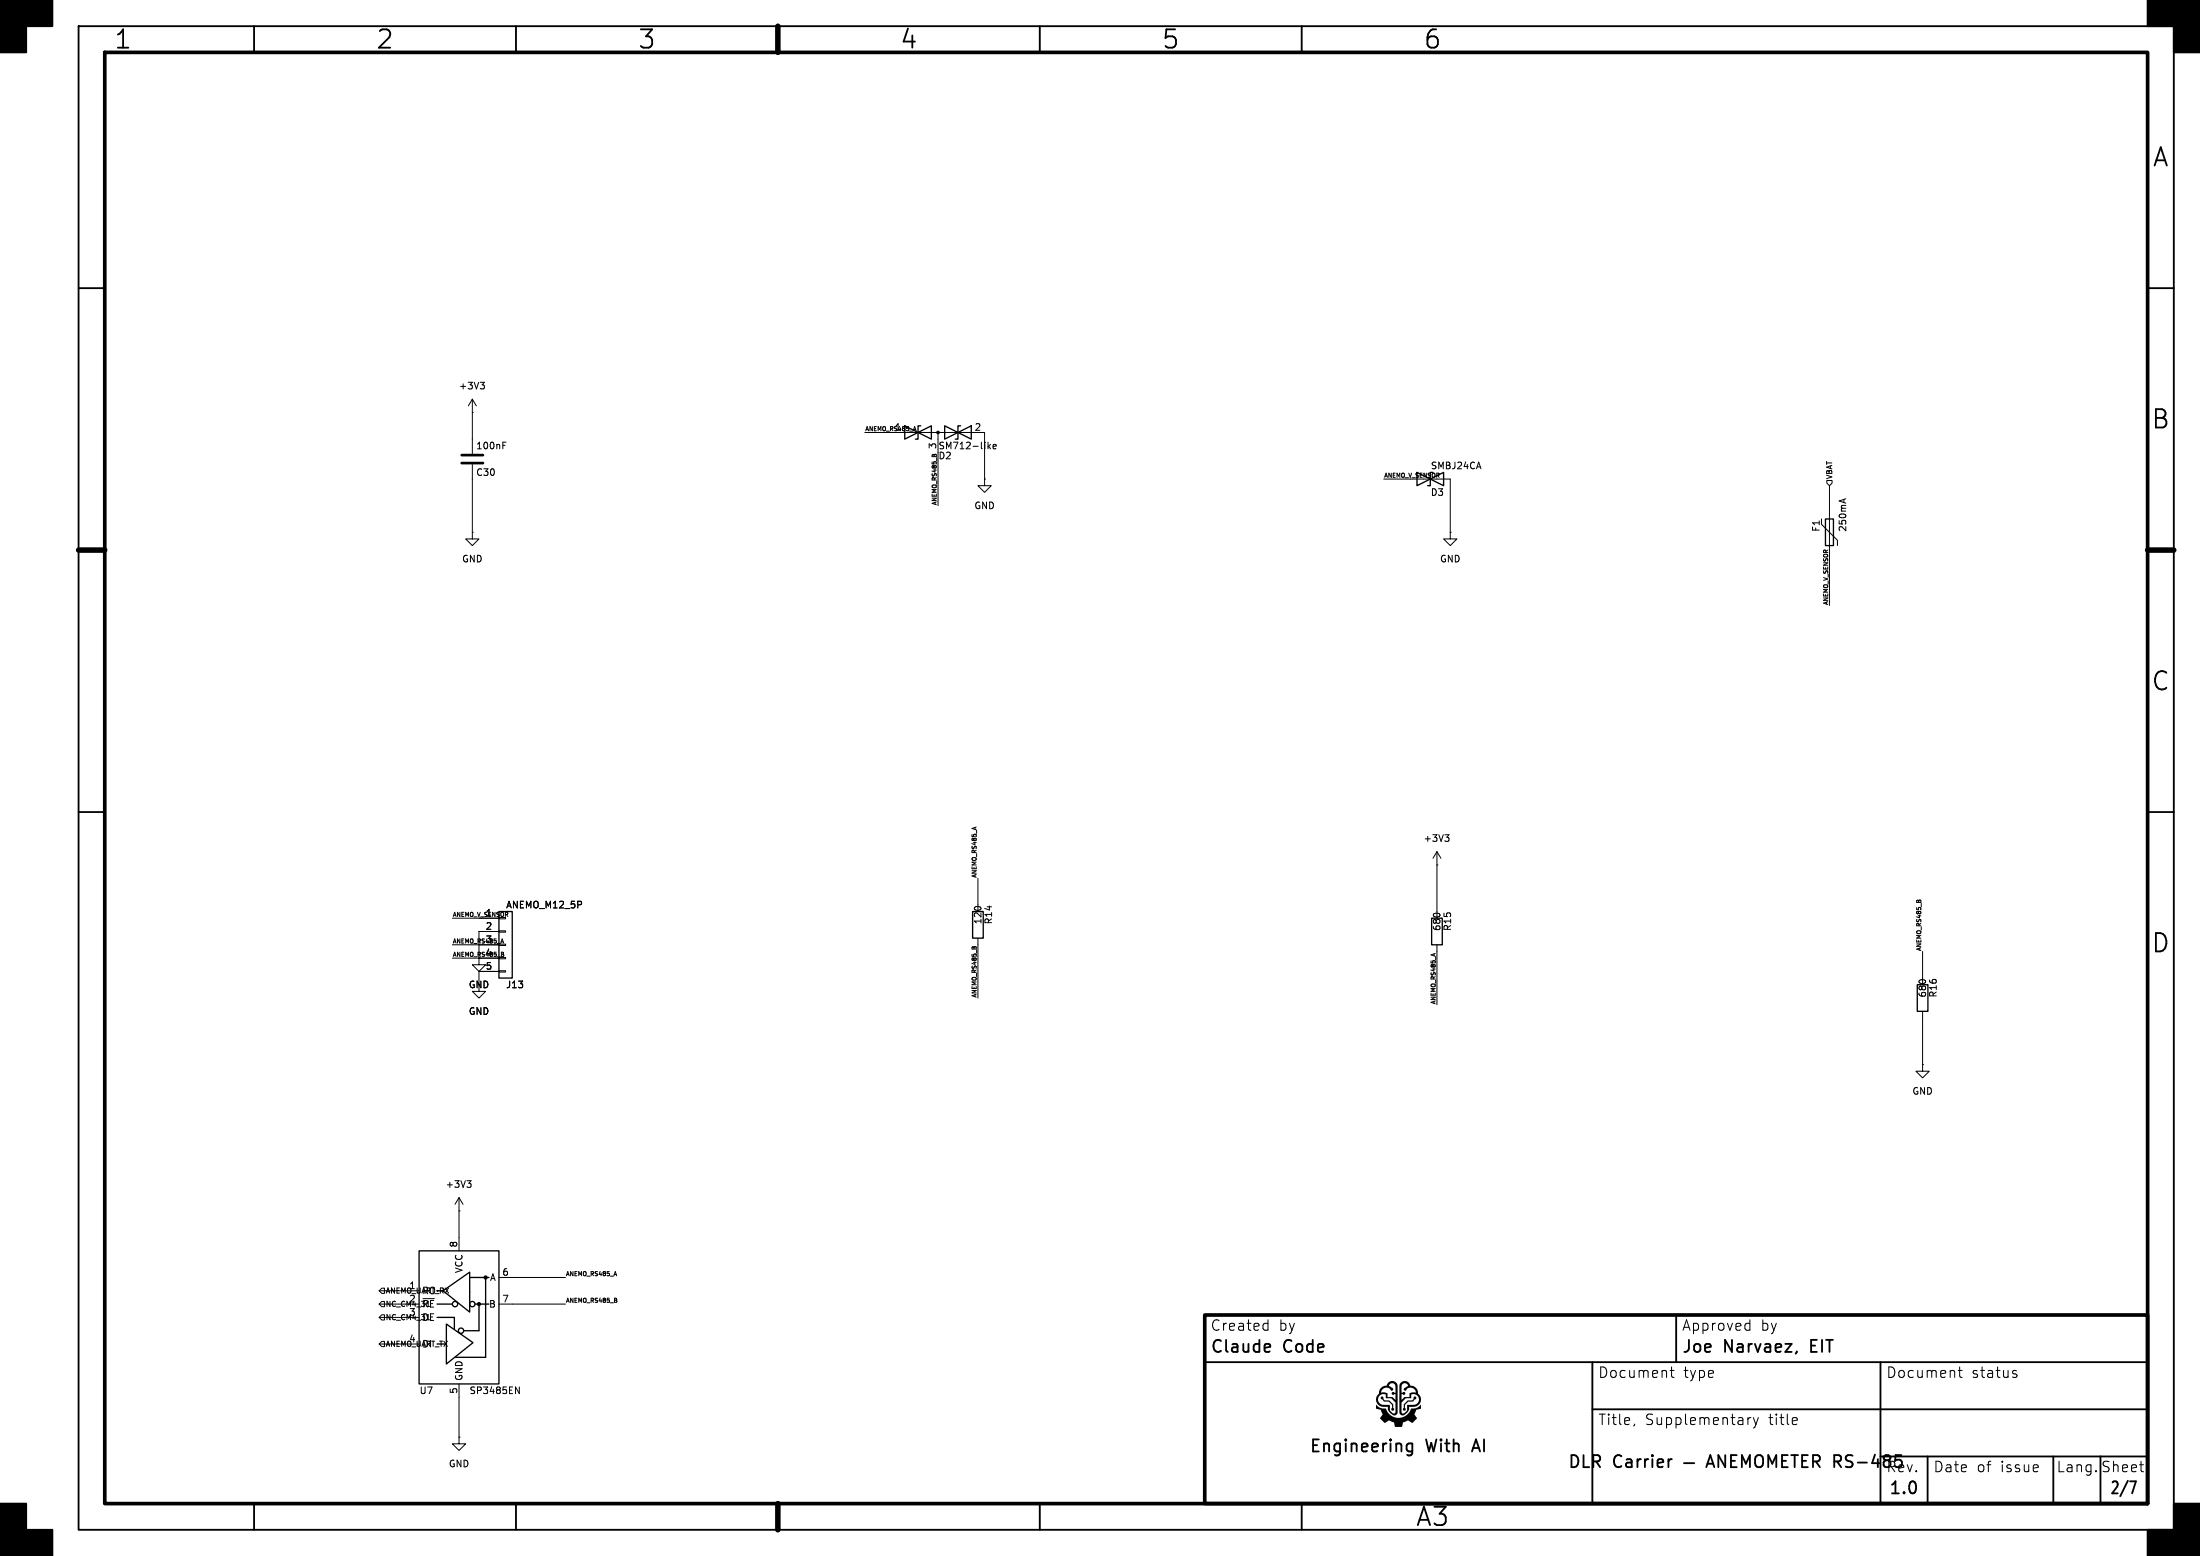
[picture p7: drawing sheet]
(kicad_sch
 (version 20250114)
 (generator "eeschema")
 (generator_version "9.0")
 (paper "A3")
 (title_block
  (title "DLR Carrier — ANEMOMETER RS-485")
  (rev "1.0")
  (company "Engineering With AI"))
 (lib_symbols
  (symbol "Device:C"
   (pin_numbers (hide yes))
   (pin_names
    (offset 0.254)) (exclude_from_sim no) (in_bom yes) (on_board yes)
   (property "Reference" "C" (at 0.635 2.54 0) (effects (font (size 1.27 1.27)) (justify left)))
   (property "Value" "C" (at 0.635 -2.54 0) (effects (font (size 1.27 1.27)) (justify left)))
   (property "Footprint" "" (at 0.9652 -3.81 0) (effects (font (size 1.27 1.27)) (hide yes)))
   (property "Datasheet" "~" (at 0 0 0) (effects (font (size 1.27 1.27)) (hide yes)))
   (property "Description" "Unpolarized capacitor" (at 0 0 0) (effects (font (size 1.27 1.27)) (hide yes)))
   (symbol "C_0_1"
    (polyline (pts (xy -2.032 0.762) (xy 2.032 0.762)) (stroke (width 0.508) (type default)) (fill (type none)))
    (polyline (pts (xy -2.032 -0.762) (xy 2.032 -0.762)) (stroke (width 0.508) (type default)) (fill (type none))))
   (symbol "C_1_1"
    (pin passive line (at 0 3.81 270) (length 2.794) (name "~" (effects (font (size 1.27 1.27)))) (number "1" (effects (font (size 1.27 1.27)))))
    (pin passive line (at 0 -3.81 90) (length 2.794) (name "~" (effects (font (size 1.27 1.27)))) (number "2" (effects (font (size 1.27 1.27))))))
   (embedded_fonts no))
  (symbol "Device:D_TVS_Dual_AAC"
   (pin_names
    (offset 1.016) (hide yes)) (exclude_from_sim no) (in_bom yes) (on_board yes)
   (property "Reference" "D" (at 0 4.445 0) (effects (font (size 1.27 1.27))))
   (property "Value" "D_TVS_Dual_AAC" (at 0 2.54 0) (effects (font (size 1.27 1.27))))
   (property "Footprint" "" (at -3.81 0 0) (effects (font (size 1.27 1.27)) (hide yes)))
   (property "Datasheet" "~" (at -3.81 0 0) (effects (font (size 1.27 1.27)) (hide yes)))
   (property "Description" "Bidirectional dual transient-voltage-suppression diode, center on pin 3" (at 0 0 0) (effects (font (size 1.27 1.27)) (hide yes)))
   (symbol "D_TVS_Dual_AAC_0_0"
    (polyline (pts (xy 0 -1.27) (xy 0 0)) (stroke (width 0) (type default)) (fill (type none))))
   (symbol "D_TVS_Dual_AAC_0_1"
    (polyline (pts (xy -6.35 1.27) (xy -1.27 -1.27) (xy -1.27 1.27) (xy -6.35 -1.27) (xy -6.35 1.27)) (stroke (width 0.254) (type default)) (fill (type none)))
    (polyline (pts (xy -6.35 0) (xy 6.35 0)) (stroke (width 0) (type default)) (fill (type none)))
    (polyline (pts (xy -3.302 1.27) (xy -3.81 1.27) (xy -3.81 -1.27) (xy -4.318 -1.27)) (stroke (width 0.254) (type default)) (fill (type none)))
    (circle (center 0 0) (radius 0.254) (stroke (width 0) (type default)) (fill (type outline)))
    (polyline (pts (xy 4.318 1.27) (xy 3.81 1.27) (xy 3.81 -1.27) (xy 3.302 -1.27)) (stroke (width 0.254) (type default)) (fill (type none)))
    (polyline (pts (xy 6.35 1.27) (xy 1.27 -1.27) (xy 1.27 1.27) (xy 6.35 -1.27) (xy 6.35 1.27)) (stroke (width 0.254) (type default)) (fill (type none))))
   (symbol "D_TVS_Dual_AAC_1_1"
    (pin passive line (at -8.89 0 0) (length 2.54) (name "A1" (effects (font (size 1.27 1.27)))) (number "1" (effects (font (size 1.27 1.27)))))
    (pin passive line (at 0 -3.81 90) (length 2.54) (name "common" (effects (font (size 1.27 1.27)))) (number "3" (effects (font (size 1.27 1.27)))))
    (pin passive line (at 8.89 0 180) (length 2.54) (name "A2" (effects (font (size 1.27 1.27)))) (number "2" (effects (font (size 1.27 1.27))))))
   (embedded_fonts no))
  (symbol "Device:D_TVS"
   (pin_numbers (hide yes))
   (pin_names
    (offset 1.016) (hide yes)) (exclude_from_sim no) (in_bom yes) (on_board yes)
   (property "Reference" "D" (at 0 2.54 0) (effects (font (size 1.27 1.27))))
   (property "Value" "D_TVS" (at 0 -2.54 0) (effects (font (size 1.27 1.27))))
   (property "Footprint" "" (at 0 0 0) (effects (font (size 1.27 1.27)) (hide yes)))
   (property "Datasheet" "~" (at 0 0 0) (effects (font (size 1.27 1.27)) (hide yes)))
   (property "Description" "Bidirectional transient-voltage-suppression diode" (at 0 0 0) (effects (font (size 1.27 1.27)) (hide yes)))
   (symbol "D_TVS_0_1"
    (polyline (pts (xy -2.54 1.27) (xy -2.54 -1.27) (xy 2.54 1.27) (xy 2.54 -1.27) (xy -2.54 1.27)) (stroke (width 0.254) (type default)) (fill (type none)))
    (polyline (pts (xy 0.508 1.27) (xy 0 1.27) (xy 0 -1.27) (xy -0.508 -1.27)) (stroke (width 0.254) (type default)) (fill (type none)))
    (polyline (pts (xy 1.27 0) (xy -1.27 0)) (stroke (width 0) (type default)) (fill (type none))))
   (symbol "D_TVS_1_1"
    (pin passive line (at -3.81 0 0) (length 2.54) (name "A1" (effects (font (size 1.27 1.27)))) (number "1" (effects (font (size 1.27 1.27)))))
    (pin passive line (at 3.81 0 180) (length 2.54) (name "A2" (effects (font (size 1.27 1.27)))) (number "2" (effects (font (size 1.27 1.27))))))
   (embedded_fonts no))
  (symbol "Device:Polyfuse"
   (pin_numbers (hide yes))
   (pin_names
    (offset 0)) (exclude_from_sim no) (in_bom yes) (on_board yes)
   (property "Reference" "F" (at -2.54 0 90) (effects (font (size 1.27 1.27))))
   (property "Value" "Polyfuse" (at 2.54 0 90) (effects (font (size 1.27 1.27))))
   (property "Footprint" "" (at 1.27 -5.08 0) (effects (font (size 1.27 1.27)) (justify left) (hide yes)))
   (property "Datasheet" "~" (at 0 0 0) (effects (font (size 1.27 1.27)) (hide yes)))
   (property "Description" "Resettable fuse, polymeric positive temperature coefficient" (at 0 0 0) (effects (font (size 1.27 1.27)) (hide yes)))
   (symbol "Polyfuse_0_1"
    (polyline (pts (xy -1.524 2.54) (xy -1.524 1.524) (xy 1.524 -1.524) (xy 1.524 -2.54)) (stroke (width 0) (type default)) (fill (type none)))
    (rectangle (start -0.762 2.54) (end 0.762 -2.54) (stroke (width 0.254) (type default)) (fill (type none)))
    (polyline (pts (xy 0 2.54) (xy 0 -2.54)) (stroke (width 0) (type default)) (fill (type none))))
   (symbol "Polyfuse_1_1"
    (pin passive line (at 0 3.81 270) (length 1.27) (name "~" (effects (font (size 1.27 1.27)))) (number "1" (effects (font (size 1.27 1.27)))))
    (pin passive line (at 0 -3.81 90) (length 1.27) (name "~" (effects (font (size 1.27 1.27)))) (number "2" (effects (font (size 1.27 1.27))))))
   (embedded_fonts no))
  (symbol "Connector_Generic:Conn_01x05"
   (pin_names
    (offset 1.016) (hide yes)) (exclude_from_sim no) (in_bom yes) (on_board yes)
   (property "Reference" "J" (at 0 7.62 0) (effects (font (size 1.27 1.27))))
   (property "Value" "Conn_01x05" (at 0 -7.62 0) (effects (font (size 1.27 1.27))))
   (property "Footprint" "" (at 0 0 0) (effects (font (size 1.27 1.27)) (hide yes)))
   (property "Datasheet" "~" (at 0 0 0) (effects (font (size 1.27 1.27)) (hide yes)))
   (property "Description" "Generic connector, single row, 01x05, script generated (kicad-library-utils/schlib/autogen/connector/)" (at 0 0 0) (effects (font (size 1.27 1.27)) (hide yes)))
   (symbol "Conn_01x05_1_1"
    (rectangle (start -1.27 6.35) (end 1.27 -6.35) (stroke (width 0.254) (type default)) (fill (type background)))
    (rectangle (start -1.27 5.207) (end 0 4.953) (stroke (width 0.1524) (type default)) (fill (type none)))
    (rectangle (start -1.27 2.667) (end 0 2.413) (stroke (width 0.1524) (type default)) (fill (type none)))
    (rectangle (start -1.27 0.127) (end 0 -0.127) (stroke (width 0.1524) (type default)) (fill (type none)))
    (rectangle (start -1.27 -2.413) (end 0 -2.667) (stroke (width 0.1524) (type default)) (fill (type none)))
    (rectangle (start -1.27 -4.953) (end 0 -5.207) (stroke (width 0.1524) (type default)) (fill (type none)))
    (pin passive line (at -5.08 5.08 0) (length 3.81) (name "Pin_1" (effects (font (size 1.27 1.27)))) (number "1" (effects (font (size 1.27 1.27)))))
    (pin passive line (at -5.08 2.54 0) (length 3.81) (name "Pin_2" (effects (font (size 1.27 1.27)))) (number "2" (effects (font (size 1.27 1.27)))))
    (pin passive line (at -5.08 0 0) (length 3.81) (name "Pin_3" (effects (font (size 1.27 1.27)))) (number "3" (effects (font (size 1.27 1.27)))))
    (pin passive line (at -5.08 -2.54 0) (length 3.81) (name "Pin_4" (effects (font (size 1.27 1.27)))) (number "4" (effects (font (size 1.27 1.27)))))
    (pin passive line (at -5.08 -5.08 0) (length 3.81) (name "Pin_5" (effects (font (size 1.27 1.27)))) (number "5" (effects (font (size 1.27 1.27))))))
   (embedded_fonts no))
  (symbol "Device:R"
   (pin_numbers (hide yes))
   (pin_names
    (offset 0)) (exclude_from_sim no) (in_bom yes) (on_board yes)
   (property "Reference" "R" (at 2.032 0 90) (effects (font (size 1.27 1.27))))
   (property "Value" "R" (at 0 0 90) (effects (font (size 1.27 1.27))))
   (property "Footprint" "" (at -1.778 0 90) (effects (font (size 1.27 1.27)) (hide yes)))
   (property "Datasheet" "~" (at 0 0 0) (effects (font (size 1.27 1.27)) (hide yes)))
   (property "Description" "Resistor" (at 0 0 0) (effects (font (size 1.27 1.27)) (hide yes)))
   (symbol "R_0_1"
    (rectangle (start -1.016 -2.54) (end 1.016 2.54) (stroke (width 0.254) (type default)) (fill (type none))))
   (symbol "R_1_1"
    (pin passive line (at 0 3.81 270) (length 1.27) (name "~" (effects (font (size 1.27 1.27)))) (number "1" (effects (font (size 1.27 1.27)))))
    (pin passive line (at 0 -3.81 90) (length 1.27) (name "~" (effects (font (size 1.27 1.27)))) (number "2" (effects (font (size 1.27 1.27))))))
   (embedded_fonts no))
  (symbol "Interface_UART:SP3485EN"
   (property "Reference" "U" (at -7.62 13.97 0) (effects (font (size 1.27 1.27)) (justify left)))
   (property "Value" "SP3485EN" (at 1.905 13.97 0) (effects (font (size 1.27 1.27)) (justify left)))
   (property "Footprint" "Package_SO:SOIC-8_3.9x4.9mm_P1.27mm" (at 26.67 -8.89 0) (effects (font (size 1.27 1.27)
    (italic yes)) (hide yes)))
   (property "Datasheet" "http://www.icbase.com/pdf/SPX/SPX00480106.pdf" (at 0 0 0) (effects (font (size 1.27 1.27)) (hide yes)))
   (property "Description" "Industrial 3.3V Low Power Half-Duplex RS-485 Transceiver 10Mbps, SOIC-8" (at 0 0 0) (effects (font (size 1.27 1.27)) (hide yes)))
   (symbol "SP3485EN_0_1"
    (rectangle (start -7.62 12.7) (end 7.62 -12.7) (stroke (width 0.254) (type default)) (fill (type background)))
    (polyline (pts (xy -4.191 2.54) (xy -1.27 2.54)) (stroke (width 0.254) (type default)) (fill (type none)))
    (polyline (pts (xy -4.191 0) (xy -0.889 0) (xy -0.889 -2.286)) (stroke (width 0.254) (type default)) (fill (type none)))
    (polyline (pts (xy -3.175 5.08) (xy -4.191 5.08) (xy -4.064 5.08)) (stroke (width 0.254) (type default)) (fill (type none)))
    (polyline (pts (xy -2.54 -5.08) (xy -4.191 -5.08)) (stroke (width 0.254) (type default)) (fill (type none)))
    (polyline (pts (xy -2.413 -5.08) (xy -2.413 -1.27) (xy 2.667 -4.826) (xy -2.413 -8.89) (xy -2.413 -5.08)) (stroke (width 0.254) (type default)) (fill (type none)))
    (polyline (pts (xy -0.635 -7.62) (xy 5.08 -7.62)) (stroke (width 0.254) (type default)) (fill (type none)))
    (circle (center 0.381 -2.54) (radius 0.508) (stroke (width 0.254) (type default)) (fill (type none)))
    (polyline (pts (xy 0.889 -2.54) (xy 3.81 -2.54)) (stroke (width 0.254) (type default)) (fill (type none)))
    (polyline (pts (xy 2.032 7.62) (xy 5.715 7.62)) (stroke (width 0.254) (type default)) (fill (type none)))
    (polyline (pts (xy 3.048 2.54) (xy 5.715 2.54)) (stroke (width 0.254) (type default)) (fill (type none)))
    (circle (center 3.81 2.54) (radius 0.2794) (stroke (width 0.254) (type default)) (fill (type outline)))
    (polyline (pts (xy 3.81 -2.54) (xy 3.81 2.54)) (stroke (width 0.254) (type default)) (fill (type none)))
    (polyline (pts (xy 5.08 -7.62) (xy 5.08 7.62)) (stroke (width 0.254) (type default)) (fill (type none))))
   (symbol "SP3485EN_1_1"
    (circle (center -0.762 2.54) (radius 0.508) (stroke (width 0.254) (type default)) (fill (type none)))
    (polyline (pts (xy 2.032 4.826) (xy 2.032 8.636) (xy -3.048 5.08) (xy 2.032 1.016) (xy 2.032 4.826)) (stroke (width 0.254) (type default)) (fill (type none)))
    (circle (center 2.54 2.54) (radius 0.508) (stroke (width 0.254) (type default)) (fill (type none)))
    (circle (center 5.08 7.62) (radius 0.2794) (stroke (width 0.254) (type default)) (fill (type outline)))
    (pin output line (at -10.16 5.08 0) (length 2.54) (name "RO" (effects (font (size 1.27 1.27)))) (number "1" (effects (font (size 1.27 1.27)))))
    (pin input line (at -10.16 2.54 0) (length 2.54) (name "~{RE}" (effects (font (size 1.27 1.27)))) (number "2" (effects (font (size 1.27 1.27)))))
    (pin input line (at -10.16 0 0) (length 2.54) (name "DE" (effects (font (size 1.27 1.27)))) (number "3" (effects (font (size 1.27 1.27)))))
    (pin input line (at -10.16 -5.08 0) (length 2.54) (name "DI" (effects (font (size 1.27 1.27)))) (number "4" (effects (font (size 1.27 1.27)))))
    (pin power_in line (at 0 15.24 270) (length 2.54) (name "VCC" (effects (font (size 1.27 1.27)))) (number "8" (effects (font (size 1.27 1.27)))))
    (pin power_in line (at 0 -15.24 90) (length 2.54) (name "GND" (effects (font (size 1.27 1.27)))) (number "5" (effects (font (size 1.27 1.27)))))
    (pin bidirectional line (at 10.16 7.62 180) (length 2.54) (name "A" (effects (font (size 1.27 1.27)))) (number "6" (effects (font (size 1.27 1.27)))))
    (pin bidirectional line (at 10.16 2.54 180) (length 2.54) (name "B" (effects (font (size 1.27 1.27)))) (number "7" (effects (font (size 1.27 1.27))))))
   (embedded_fonts no))
  (symbol "power:+3V3"
   (power)
   (pin_numbers (hide yes))
   (pin_names
    (offset 0) (hide yes)) (exclude_from_sim no) (in_bom yes) (on_board yes)
   (property "Reference" "#PWR" (at 0 -3.81 0) (effects (font (size 1.27 1.27)) (hide yes)))
   (property "Value" "+3V3" (at 0 3.556 0) (effects (font (size 1.27 1.27))))
   (property "Footprint" "" (at 0 0 0) (effects (font (size 1.27 1.27)) (hide yes)))
   (property "Datasheet" "" (at 0 0 0) (effects (font (size 1.27 1.27)) (hide yes)))
   (property "Description" "Power symbol creates a global label with name \"+3V3\"" (at 0 0 0) (effects (font (size 1.27 1.27)) (hide yes)))
   (symbol "+3V3_0_1"
    (polyline (pts (xy -0.762 1.27) (xy 0 2.54)) (stroke (width 0) (type default)) (fill (type none)))
    (polyline (pts (xy 0 2.54) (xy 0.762 1.27)) (stroke (width 0) (type default)) (fill (type none)))
    (polyline (pts (xy 0 0) (xy 0 2.54)) (stroke (width 0) (type default)) (fill (type none))))
   (symbol "+3V3_1_1"
    (pin power_in line (at 0 0 90) (length 0) (name "~" (effects (font (size 1.27 1.27)))) (number "1" (effects (font (size 1.27 1.27))))))
   (embedded_fonts no))
  (symbol "power:GND"
   (power)
   (pin_numbers (hide yes))
   (pin_names
    (offset 0) (hide yes)) (exclude_from_sim no) (in_bom yes) (on_board yes)
   (property "Reference" "#PWR" (at 0 -6.35 0) (effects (font (size 1.27 1.27)) (hide yes)))
   (property "Value" "GND" (at 0 -3.81 0) (effects (font (size 1.27 1.27))))
   (property "Footprint" "" (at 0 0 0) (effects (font (size 1.27 1.27)) (hide yes)))
   (property "Datasheet" "" (at 0 0 0) (effects (font (size 1.27 1.27)) (hide yes)))
   (property "Description" "Power symbol creates a global label with name \"GND\" , ground" (at 0 0 0) (effects (font (size 1.27 1.27)) (hide yes)))
   (symbol "GND_0_1"
    (polyline (pts (xy 0 0) (xy 0 -1.27) (xy 1.27 -1.27) (xy 0 -2.54) (xy -1.27 -1.27) (xy 0 -1.27)) (stroke (width 0) (type default)) (fill (type none))))
   (symbol "GND_1_1"
    (pin power_in line (at 0 0 270) (length 0) (name "~" (effects (font (size 1.27 1.27)))) (number "1" (effects (font (size 1.27 1.27))))))
   (embedded_fonts no)))
 (symbol
  (lib_id "Device:C")
  (at 90.17 87.63 0)
  (unit 1)
  (exclude_from_sim no)
  (in_bom yes)
  (on_board yes)
  (dnp no)
  (fields_autoplaced no)
  (property "Reference" "C30" (at 90.805 90.17 0.0000) (effects (font (size 1.27 1.27)) (justify left)))
  (property "Value" "100nF" (at 90.805 85.09 0.0000) (effects (font (size 1.27 1.27)) (justify left)))
  (property "Footprint" "Capacitor_SMD:C_0402_1005Metric" (at 91.1352 83.82 0.0000) (effects (font (size 1.27 1.27)) (hide yes)))
  (pin "1")
  (pin "2"))
 (symbol
  (lib_id "Device:D_TVS_Dual_AAC")
  (at 179.07 82.55 0)
  (unit 1)
  (exclude_from_sim no)
  (in_bom yes)
  (on_board yes)
  (dnp no)
  (fields_autoplaced no)
  (property "Reference" "D2" (at 179.07 86.995 0.0000) (effects (font (size 1.27 1.27)) (justify left)))
  (property "Value" "SM712-like" (at 179.07 85.09 0.0000) (effects (font (size 1.27 1.27)) (justify left)))
  (property "Footprint" "Package_TO_SOT_SMD:SOT-23" (at 175.26 82.55 0.0000) (effects (font (size 1.27 1.27)) (hide yes)))
  (pin "1")
  (pin "3")
  (pin "2"))
 (symbol
  (lib_id "Device:D_TVS")
  (at 273.05 91.44 0)
  (unit 1)
  (exclude_from_sim no)
  (in_bom yes)
  (on_board yes)
  (dnp no)
  (fields_autoplaced no)
  (property "Reference" "D3" (at 273.05 93.98 0.0000) (effects (font (size 1.27 1.27)) (justify left)))
  (property "Value" "SMBJ24CA" (at 273.05 88.9 0.0000) (effects (font (size 1.27 1.27)) (justify left)))
  (property "Footprint" "Package_TO_SOT_SMD:SOT-23" (at 273.05 91.44 0.0000) (effects (font (size 1.27 1.27)) (hide yes)))
  (pin "1")
  (pin "2"))
 (symbol
  (lib_id "Device:Polyfuse")
  (at 349.25 101.6 0)
  (unit 1)
  (exclude_from_sim no)
  (in_bom yes)
  (on_board yes)
  (dnp no)
  (fields_autoplaced no)
  (property "Reference" "F1" (at 346.71 101.6 90) (effects (font (size 1.27 1.27)) (justify left)))
  (property "Value" "250mA" (at 351.79 101.6 90) (effects (font (size 1.27 1.27)) (justify left)))
  (property "Footprint" "Resistor_SMD:R_1206_3216Metric" (at 350.52 96.52 0.0000) (effects (font (size 1.27 1.27)) (hide yes)))
  (pin "1")
  (pin "2"))
 (symbol
  (lib_id "Connector_Generic:Conn_01x05")
  (at 96.52 180.34 0)
  (unit 1)
  (exclude_from_sim no)
  (in_bom yes)
  (on_board yes)
  (dnp no)
  (fields_autoplaced no)
  (property "Reference" "J13" (at 96.52 187.96 0.0000) (effects (font (size 1.27 1.27)) (justify left)))
  (property "Value" "ANEMO_M12_5P" (at 96.52 172.72 0.0000) (effects (font (size 1.27 1.27)) (justify left)))
  (property "Footprint" "Connector_PinHeader_2.54mm:PinHeader_1x05_P2.54mm_Vertical" (at 96.52 180.34 0.0000) (effects (font (size 1.27 1.27)) (hide yes)))
  (pin "1")
  (pin "2")
  (pin "3")
  (pin "4")
  (pin "5"))
 (symbol
  (lib_id "Device:R")
  (at 186.69 176.53 0)
  (unit 1)
  (exclude_from_sim no)
  (in_bom yes)
  (on_board yes)
  (dnp no)
  (fields_autoplaced no)
  (property "Reference" "R14" (at 188.722 176.53 90) (effects (font (size 1.27 1.27)) (justify left)))
  (property "Value" "120" (at 186.69 176.53 90) (effects (font (size 1.27 1.27)) (justify left)))
  (property "Footprint" "Resistor_SMD:R_0402_1005Metric" (at 184.912 176.53 90) (effects (font (size 1.27 1.27)) (hide yes)))
  (pin "1")
  (pin "2"))
 (symbol
  (lib_id "Device:R")
  (at 274.32 177.8 0)
  (unit 1)
  (exclude_from_sim no)
  (in_bom yes)
  (on_board yes)
  (dnp no)
  (fields_autoplaced no)
  (property "Reference" "R15" (at 276.352 177.8 90) (effects (font (size 1.27 1.27)) (justify left)))
  (property "Value" "680" (at 274.32 177.8 90) (effects (font (size 1.27 1.27)) (justify left)))
  (property "Footprint" "Resistor_SMD:R_0402_1005Metric" (at 272.542 177.8 90) (effects (font (size 1.27 1.27)) (hide yes)))
  (pin "1")
  (pin "2"))
 (symbol
  (lib_id "Device:R")
  (at 367.03 190.5 0)
  (unit 1)
  (exclude_from_sim no)
  (in_bom yes)
  (on_board yes)
  (dnp no)
  (fields_autoplaced no)
  (property "Reference" "R16" (at 369.062 190.5 90) (effects (font (size 1.27 1.27)) (justify left)))
  (property "Value" "680" (at 367.03 190.5 90) (effects (font (size 1.27 1.27)) (justify left)))
  (property "Footprint" "Resistor_SMD:R_0402_1005Metric" (at 365.252 190.5 90) (effects (font (size 1.27 1.27)) (hide yes)))
  (pin "1")
  (pin "2"))
 (symbol
  (lib_id "Interface_UART:SP3485EN")
  (at 87.63 251.46 0)
  (unit 1)
  (exclude_from_sim no)
  (in_bom yes)
  (on_board yes)
  (dnp no)
  (fields_autoplaced no)
  (property "Reference" "U7" (at 80.01 265.43 0.0000) (effects (font (size 1.27 1.27)) (justify left)))
  (property "Value" "SP3485EN" (at 89.535 265.43 0.0000) (effects (font (size 1.27 1.27)) (justify left)))
  (property "Footprint" "Package_SO:SOIC-8_3.9x4.9mm_P1.27mm" (at 114.3 242.57 0.0000) (effects (font (size 1.27 1.27)) (hide yes)))
  (pin "1")
  (pin "2")
  (pin "3")
  (pin "4")
  (pin "8")
  (pin "5")
  (pin "6")
  (pin "7"))
 (symbol
  (lib_id "power:+3V3")
  (at 90.17 78.74 0)
  (unit 1)
  (exclude_from_sim no)
  (in_bom yes)
  (on_board yes)
  (dnp no)
  (fields_autoplaced no)
  (property "Reference" "#PWR001" (at 90.17 74.93 0.0000) (effects (font (size 1.27 1.27)) (justify left) (hide yes)))
  (property "Value" "+3V3" (at 90.17 73.66 0) (effects (font (size 1.27 1.27))))
  (pin "1"))
 (symbol
  (lib_id "power:+3V3")
  (at 274.32 165.1 0)
  (unit 1)
  (exclude_from_sim no)
  (in_bom yes)
  (on_board yes)
  (dnp no)
  (fields_autoplaced no)
  (property "Reference" "#PWR002" (at 274.32 161.29 0.0000) (effects (font (size 1.27 1.27)) (justify left) (hide yes)))
  (property "Value" "+3V3" (at 274.32 160.02 0) (effects (font (size 1.27 1.27))))
  (pin "1"))
 (symbol
  (lib_id "power:+3V3")
  (at 87.63 231.14 0)
  (unit 1)
  (exclude_from_sim no)
  (in_bom yes)
  (on_board yes)
  (dnp no)
  (fields_autoplaced no)
  (property "Reference" "#PWR003" (at 87.63 227.33 0.0000) (effects (font (size 1.27 1.27)) (justify left) (hide yes)))
  (property "Value" "+3V3" (at 87.63 226.06 0) (effects (font (size 1.27 1.27))))
  (pin "1"))
 (symbol
  (lib_id "power:GND")
  (at 90.17 101.6 0)
  (unit 1)
  (exclude_from_sim no)
  (in_bom yes)
  (on_board yes)
  (dnp no)
  (fields_autoplaced no)
  (property "Reference" "#PWR004" (at 90.17 95.25 0.0000) (effects (font (size 1.27 1.27)) (justify left) (hide yes)))
  (property "Value" "GND" (at 90.17 106.68 0) (effects (font (size 1.27 1.27))))
  (pin "1"))
 (symbol
  (lib_id "power:GND")
  (at 187.96 91.44 0)
  (unit 1)
  (exclude_from_sim no)
  (in_bom yes)
  (on_board yes)
  (dnp no)
  (fields_autoplaced no)
  (property "Reference" "#PWR005" (at 187.96 85.09 0.0000) (effects (font (size 1.27 1.27)) (justify left) (hide yes)))
  (property "Value" "GND" (at 187.96 96.52 0) (effects (font (size 1.27 1.27))))
  (pin "1"))
 (symbol
  (lib_id "power:GND")
  (at 276.86 101.6 0)
  (unit 1)
  (exclude_from_sim no)
  (in_bom yes)
  (on_board yes)
  (dnp no)
  (fields_autoplaced no)
  (property "Reference" "#PWR006" (at 276.86 95.25 0.0000) (effects (font (size 1.27 1.27)) (justify left) (hide yes)))
  (property "Value" "GND" (at 276.86 106.68 0) (effects (font (size 1.27 1.27))))
  (pin "1"))
 (symbol
  (lib_id "power:GND")
  (at 91.44 182.88 0)
  (unit 1)
  (exclude_from_sim no)
  (in_bom yes)
  (on_board yes)
  (dnp no)
  (fields_autoplaced no)
  (property "Reference" "#PWR007" (at 91.44 176.53 0.0000) (effects (font (size 1.27 1.27)) (justify left) (hide yes)))
  (property "Value" "GND" (at 91.44 187.96 0) (effects (font (size 1.27 1.27))))
  (pin "1"))
 (symbol
  (lib_id "power:GND")
  (at 91.44 187.96 0)
  (unit 1)
  (exclude_from_sim no)
  (in_bom yes)
  (on_board yes)
  (dnp no)
  (fields_autoplaced no)
  (property "Reference" "#PWR008" (at 91.44 181.61 0.0000) (effects (font (size 1.27 1.27)) (justify left) (hide yes)))
  (property "Value" "GND" (at 91.44 193.04 0) (effects (font (size 1.27 1.27))))
  (pin "1"))
 (symbol
  (lib_id "power:GND")
  (at 367.03 203.2 0)
  (unit 1)
  (exclude_from_sim no)
  (in_bom yes)
  (on_board yes)
  (dnp no)
  (fields_autoplaced no)
  (property "Reference" "#PWR009" (at 367.03 196.85 0.0000) (effects (font (size 1.27 1.27)) (justify left) (hide yes)))
  (property "Value" "GND" (at 367.03 208.28 0) (effects (font (size 1.27 1.27))))
  (pin "1"))
 (symbol
  (lib_id "power:GND")
  (at 87.63 274.32 0)
  (unit 1)
  (exclude_from_sim no)
  (in_bom yes)
  (on_board yes)
  (dnp no)
  (fields_autoplaced no)
  (property "Reference" "#PWR010" (at 87.63 267.97 0.0000) (effects (font (size 1.27 1.27)) (justify left) (hide yes)))
  (property "Value" "GND" (at 87.63 279.4 0) (effects (font (size 1.27 1.27))))
  (pin "1"))
 (wire
  (pts (xy 90.17 83.82) (xy 90.17 78.74))
  (stroke (width 0) (type default)))
 (wire
  (pts (xy 274.32 173.99) (xy 274.32 165.1))
  (stroke (width 0) (type default)))
 (wire
  (pts (xy 87.63 236.22) (xy 87.63 231.14))
  (stroke (width 0) (type default)))
 (wire
  (pts (xy 170.18 82.55) (xy 165.1 82.55))
  (stroke (width 0) (type default)))
 (wire
  (pts (xy 91.44 180.34) (xy 86.36 180.34))
  (stroke (width 0) (type default)))
 (wire
  (pts (xy 186.69 172.72) (xy 186.69 167.64))
  (stroke (width 0) (type default)))
 (wire
  (pts (xy 274.32 181.61) (xy 274.32 191.77))
  (stroke (width 0) (type default)))
 (wire
  (pts (xy 97.79 243.84) (xy 107.95 243.84))
  (stroke (width 0) (type default)))
 (wire
  (pts (xy 179.07 86.36) (xy 179.07 96.52))
  (stroke (width 0) (type default)))
 (wire
  (pts (xy 91.44 182.88) (xy 86.36 182.88))
  (stroke (width 0) (type default)))
 (wire
  (pts (xy 186.69 180.34) (xy 186.69 190.5))
  (stroke (width 0) (type default)))
 (wire
  (pts (xy 367.03 186.69) (xy 367.03 181.61))
  (stroke (width 0) (type default)))
 (wire
  (pts (xy 97.79 248.92) (xy 107.95 248.92))
  (stroke (width 0) (type default)))
 (wire
  (pts (xy 77.47 246.38) (xy 72.39 246.38))
  (stroke (width 0) (type default)))
 (wire
  (pts (xy 77.47 256.54) (xy 72.39 256.54))
  (stroke (width 0) (type default)))
 (wire
  (pts (xy 269.24 91.44) (xy 264.16 91.44))
  (stroke (width 0) (type default)))
 (wire
  (pts (xy 349.25 105.41) (xy 349.25 115.57))
  (stroke (width 0) (type default)))
 (wire
  (pts (xy 91.44 175.26) (xy 86.36 175.26))
  (stroke (width 0) (type default)))
 (wire
  (pts (xy 90.17 91.44) (xy 90.17 101.6))
  (stroke (width 0) (type default)))
 (wire
  (pts (xy 187.96 82.55) (xy 187.96 91.44))
  (stroke (width 0) (type default)))
 (wire
  (pts (xy 276.86 91.44) (xy 276.86 101.6))
  (stroke (width 0) (type default)))
 (wire
  (pts (xy 91.44 177.8) (xy 91.44 182.88))
  (stroke (width 0) (type default)))
 (wire
  (pts (xy 91.44 185.42) (xy 91.44 187.96))
  (stroke (width 0) (type default)))
 (wire
  (pts (xy 367.03 194.31) (xy 367.03 203.2))
  (stroke (width 0) (type default)))
 (wire
  (pts (xy 87.63 266.7) (xy 87.63 274.32))
  (stroke (width 0) (type default)))
 (wire
  (pts (xy 77.47 248.92) (xy 72.39 248.92))
  (stroke (width 0) (type default)))
 (wire
  (pts (xy 77.47 251.46) (xy 72.39 251.46))
  (stroke (width 0) (type default)))
 (wire
  (pts (xy 349.25 97.79) (xy 349.25 92.71))
  (stroke (width 0) (type default)))
 (label "ANEMO_RS485_A"
  (at 165.1 82.55 180)
  (effects (font (size 0.8 0.8)) (justify left bottom)))
 (label "ANEMO_RS485_A"
  (at 86.36 180.34 180)
  (effects (font (size 0.8 0.8)) (justify left bottom)))
 (label "ANEMO_RS485_A"
  (at 186.69 167.64 90)
  (effects (font (size 0.8 0.8)) (justify left bottom)))
 (label "ANEMO_RS485_A"
  (at 274.32 191.77 270)
  (effects (font (size 0.8 0.8)) (justify left bottom)))
 (label "ANEMO_RS485_A"
  (at 107.95 243.84 0)
  (effects (font (size 0.8 0.8)) (justify left bottom)))
 (label "ANEMO_RS485_B"
  (at 179.07 96.52 270)
  (effects (font (size 0.8 0.8)) (justify left bottom)))
 (label "ANEMO_RS485_B"
  (at 86.36 182.88 180)
  (effects (font (size 0.8 0.8)) (justify left bottom)))
 (label "ANEMO_RS485_B"
  (at 186.69 190.5 270)
  (effects (font (size 0.8 0.8)) (justify left bottom)))
 (label "ANEMO_RS485_B"
  (at 367.03 181.61 90)
  (effects (font (size 0.8 0.8)) (justify left bottom)))
 (label "ANEMO_RS485_B"
  (at 107.95 248.92 0)
  (effects (font (size 0.8 0.8)) (justify left bottom)))
 (label "ANEMO_V_SENSOR"
  (at 264.16 91.44 180)
  (effects (font (size 0.8 0.8)) (justify left bottom)))
 (label "ANEMO_V_SENSOR"
  (at 349.25 115.57 270)
  (effects (font (size 0.8 0.8)) (justify left bottom)))
 (label "ANEMO_V_SENSOR"
  (at 86.36 175.26 180)
  (effects (font (size 0.8 0.8)) (justify left bottom)))
 (hierarchical_label "ANEMO_UART_RX"
  (shape input)
  (at 72.39 246.38 180)
  (effects (font (size 1 1)) (justify left)))
 (hierarchical_label "ANEMO_UART_TX"
  (shape input)
  (at 72.39 256.54 180)
  (effects (font (size 1 1)) (justify left)))
 (hierarchical_label "NC_CM4_31"
  (shape input)
  (at 72.39 248.92 180)
  (effects (font (size 1 1)) (justify left)))
 (hierarchical_label "NC_CM4_31"
  (shape input)
  (at 72.39 251.46 180)
  (effects (font (size 1 1)) (justify left)))
 (hierarchical_label "VBAT"
  (shape input)
  (at 349.25 92.71 90)
  (effects (font (size 1 1)) (justify left)))
 (sheet_instances
  (path ""
   (page "1")))
 (embedded_fonts no))
